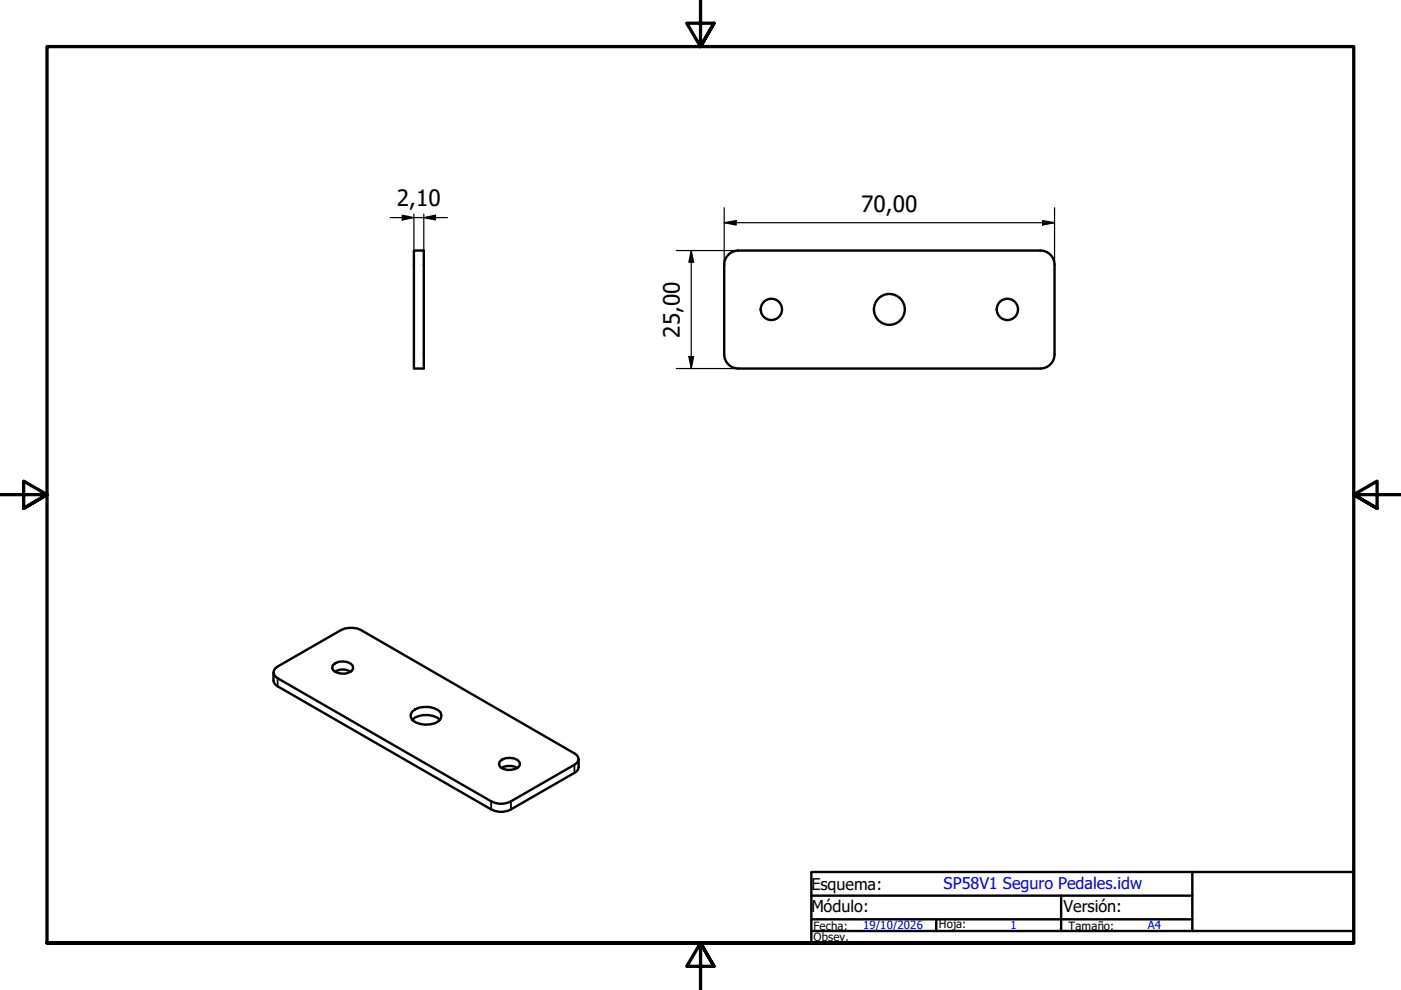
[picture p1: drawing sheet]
<svg xmlns="http://www.w3.org/2000/svg" width="297mm" height="210mm" viewBox="0 0 297 210" stroke-linecap="round" stroke-linejoin="round" font-family="sans-serif">
<!-- layer: Visible (ISO) -->
<g fill="none" stroke="#000" stroke-width=".51">
<path d="M87.8 53.1h2.1v25h-2.1zM156.5 53.1h64.1a3 3 0 0 1 3 3v19a3 3 0 0 1-3 3h-64.1M156.6 53.1a3 3 0 0 0-3.1 3v19a3 3 0 0 0 3.1 3M58 142.6l.1 2.2 .8 .7 45.2 26.1a4.4 4.4 0 0 0 4.2 0l14-8.1 .4-.8v-1.8M58.3 141.8l14-8.2a5 5 0 0 1 4.2 0l45.3 26.1a1.28 1.28 0 0 1 .8 1.2 1.28 1.28 0 0 1-.8 1.3l-13.5 7.7a4.4 4.4 0 0 1-4.2 0l-45.2-26.1a1.3 1.3 0 0 1-.6-2zM70.5 141.1a2.98 2.98 0 0 1 4.3 .1l.1 .6a2.66 2.66 0 0 1-3.7 .7l-.5-.4-.3-.5zM71 142.4a3.2 3.2 0 0 1 3.4 0M87.4 152.6a4.7 4.7 0 0 1 5.9 0M87.4 150.9a4.7 4.7 0 0 1 6 .1 1.61 1.61 0 0 1-1.1 2.3 5.3 5.3 0 0 1-4.8-.5l-.4-.7v-.6zM105.9 161.5a2.98 2.98 0 0 1 4.3 .1v.6a2.74 2.74 0 0 1-3.6 .8l-.6-.5-.2-.5zM106.3 162.8a3.4 3.4 0 0 1 3.4 0"/>
<circle cx="163.5" cy="65.6" r="2.25"/>
<circle cx="188.6" cy="65.6" r="3.3"/>
<circle cx="213.6" cy="65.6" r="2.25"/>
</g>
<!-- layer: Visible Narrow (ISO) -->
<path d="M58.9 143.8v1.7M104.1 169.9v1.7M108.3 169.9v1.7M121.8 162.2v1.7" fill="none" stroke="#000" stroke-width=".38"/>
<!-- layer: Border (ISO) -->
<path d="M148.5 -.1v10l-2.9-5h5.8l-2.9 5 2.9-5M0 104.9h10l-5-2.9v5.8l5-2.9-5 2.9M297 104.9h-10l5-2.9v5.8l-5-2.9 5 2.9M10 199.9v-190h277v190h-277h277M151.4 204.9l-2.9-5 2.9 5h-5.8l2.9-5v10" fill="none" stroke="#000" stroke-width=".7"/>
<!-- layer: Title (ISO) -->
<path d="M172 184.9h115v15h-115zM172 197.4h80.8M172 194.9h80.8M172 189.9h80.8M198.5 194.9v2.5M225 189.9v7.5M252.8 184.9v12.5h34.2" fill="none" stroke="#000" stroke-width=".51"/>
<!-- layer: Dimension (ISO) -->
<g fill="none" stroke="#000" stroke-width=".25">
<path d="M82.7 46.1h12.2M85.3 45.6l2.5 .5-2.5 .5zM87.8 45.4v10.7M89.9 46.1l2.4-.5v1zM89.9 45.4v10.7M143.4 53.1h13.1M146.6 53.1l.5 2.5h-1.1zM146.6 53.1v25M153.5 47.2l2.6-.4v.9zM153.5 47.2h70.1M153.5 44v12.1M221 46.8l2.6 .4-2.6 .5z"/>
<path d="M223.6 44v12.1M143.4 78.1h13.1M146 75.6h1.1l-.5 2.5z"/>
</g>
<g fill="#000">
<path d="M85.3 45.6l2.5 .5-2.5 .5z" fill-rule="evenodd"/>
<path d="M89.9 46.1l2.4-.5v1z" fill-rule="evenodd"/>
<path d="M146.6 53.1l.5 2.5h-1.1z" fill-rule="evenodd"/>
<path d="M153.5 47.2l2.6-.4v.9z" fill-rule="evenodd"/>
<path d="M221 46.8l2.6 .4-2.6 .5z" fill-rule="evenodd"/>
<path d="M146 75.6h1.1l-.5 2.5z" fill-rule="evenodd"/>
</g>
<g font-size="4.8">
<text x="84.1" y="43.7">2,10</text>
<text x="182.6" y="44.9">70,00</text>
<text x="144.1" y="71.6" transform="rotate(-90 144.1 71.6)">25,00</text>
</g>
<g font-size="3.4">
<text x="172" y="188.7">Esquema:</text>
<text x="172" y="193.5">Módulo:</text>
<text x="225.5" y="193.5">Versión:</text>
</g>
<text font-size="3.4" fill="#00f" x="200" y="188.5">SP58V1 Seguro Pedales.idw</text>
<g font-size="2.4">
<text x="172.5" y="197.2">Fecha:</text>
<text x="199.1" y="196.8">Hoja:</text>
<text x="226.6" y="197.1">Tamaño:</text>
<text x="172.5" y="199.6">Obsev.</text>
</g>
<g font-size="2.4" fill="#00f">
<text x="183" y="197">19/10/2026</text>
<text x="214.2" y="196.9">1</text>
<text x="243.4" y="197">A4</text>
</g>
</svg>
